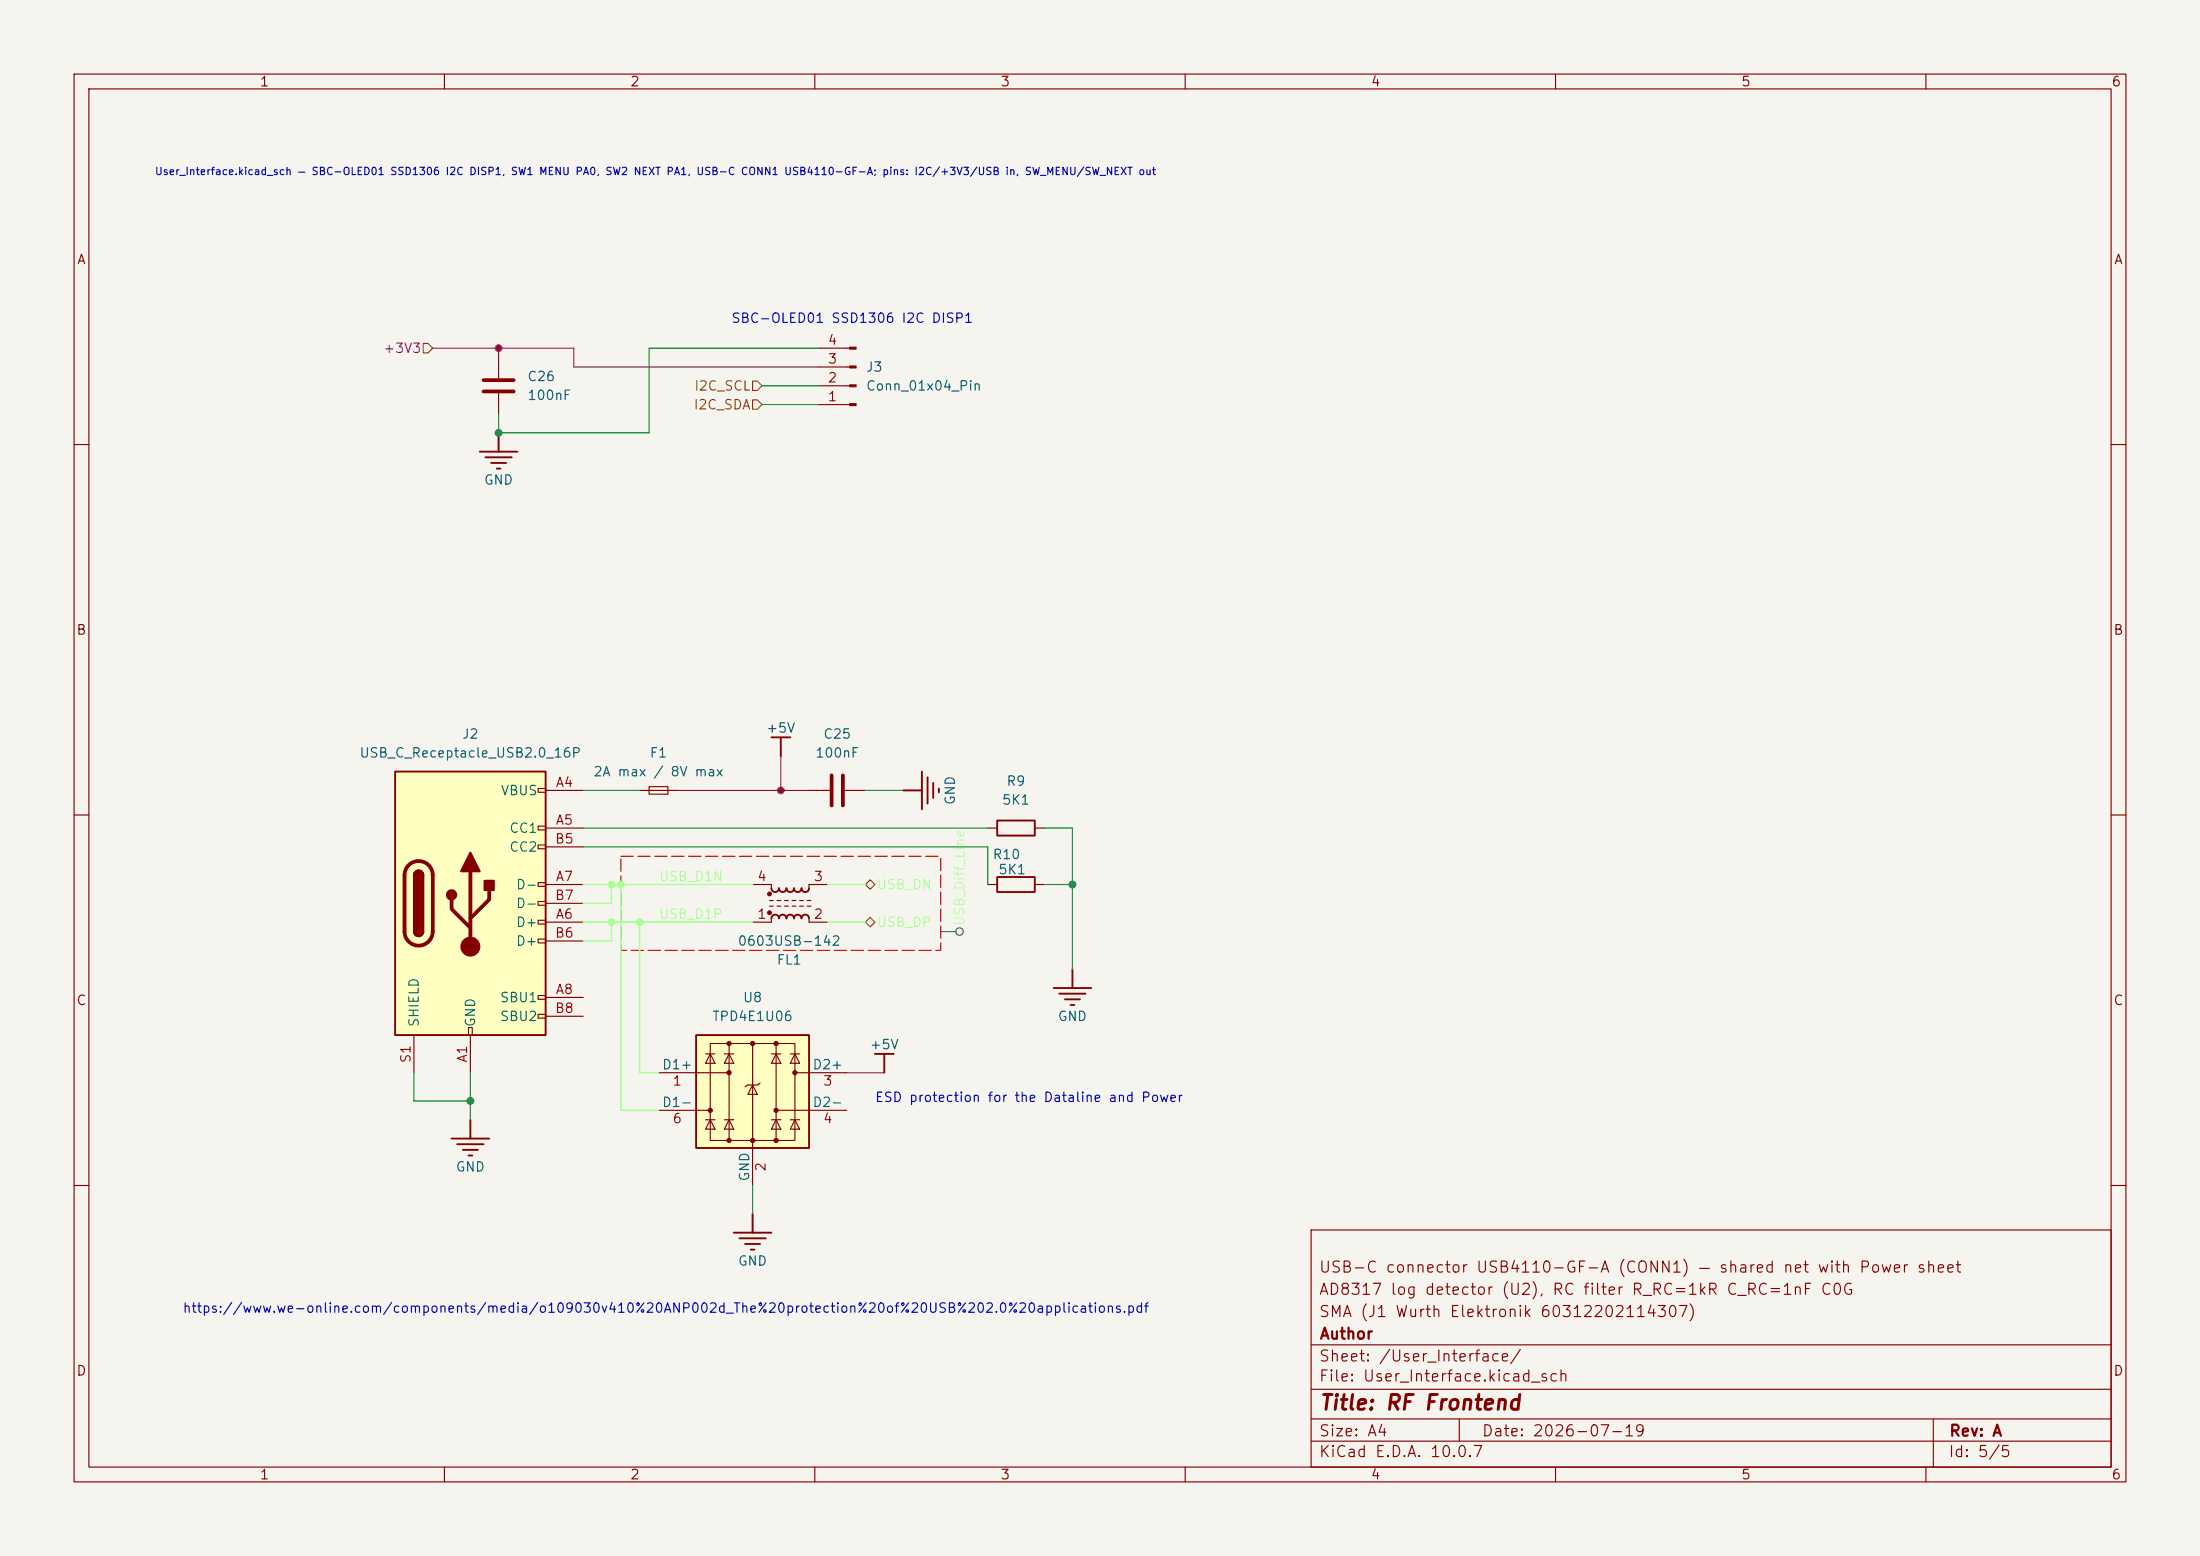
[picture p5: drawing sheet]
<svg xmlns="http://www.w3.org/2000/svg" width="297mm" height="210mm" viewBox="0 0 297 210" stroke-linecap="round" stroke-linejoin="round" font-family="sans-serif">
<path d="M0 0h297v210h-297z" fill="#f5f4ef" stroke="#f5f4ef" stroke-width=".14"/>
<g fill="none" stroke="#840000" stroke-width=".15">
<path d="M10 10h277v190h-277zM12 12h273v186h-273zM60 10v2M110 10v2M160 10v2M210 10v2M260 10v2M10 60h2M285 60h2M10 110h2M86.4 106.7h5M87.6 106.2h2.6v1h-2.6z"/>
<path d="M285 110h2M10 160h2M177 166h108v32h-108zM285 160h2M60 198v2M110 198v2M160 198v2M177 194.5h108M177 191.5h108M177 187.5h108M177 181.5h108M197 191.5v3"/>
<path d="M210 198v2M260 198v2M261 191.5v6.5"/>
</g>
<path d="M121.9 106.7h2.6M124.5 104.1v5.1M125.2 104.9v3.6M126 105.7v2M126.7 106.4v.5" fill="none" stroke="#840000" stroke-width=".25"/>
<path d="M94 139.7h15.2v15.2h-15.2z" fill="#ffffc2"/>
<g fill="none" stroke="#840000" stroke-width=".15">
<path d="M67.3 48.3v2.8M67.3 53.1v2.8M109.2 106.7h2.8M114 106.7h2.8M133.3 111.8h1.3M139.7 111.8h1.3M88.9 144.8h9.5M88.9 149.9h7M95.2 142.2h1.3M95.2 151.1h1.3M95.9 140.8h11.4v13.1h-11.4zM95.9 142.2l.6 1.3h-1.3z"/>
<path d="M95.9 151.1l.6 1.3h-1.3zM97.8 142.2h1.3M97.8 151.1h1.3M98.4 142.2l.7 1.3h-1.3zM98.4 151.1l.7 1.3h-1.3zM98.4 140.8v13.1M101.6 146.4l.6 1.3h-1.2zM101.6 140.8v19.2M102.6 146.2l-.4 .2h-1.2l-.4 .3M104.1 142.2h1.3M104.1 151.1h1.3M104.8 142.2l.6 1.3h-1.3z"/>
<path d="M104.8 151.1l.6 1.3h-1.3zM104.8 140.8v13.1M104.8 149.9h9.5M106.7 142.2h1.2M106.7 151.1h1.2M107.3 142.2l.6 1.3h-1.2zM107.3 151.1l.6 1.3h-1.2zM107.3 144.8h7"/>
</g>
<g fill="none" stroke="#840000" stroke-width=".25">
<path d="M104.1 99.5h2.6M105.4 99.5v2.6M134.6 110.7h5.1v2.1h-5.1zM94 139.7h15.2v15.2h-15.2zM61 153.7h5M61.7 154.4h3.6M62.5 155.2h2M63.2 156h.6M63.5 151.1v2.6M99.1 166.4h5M99.8 167.1h3.6M100.6 167.9h2"/>
<path d="M101.3 168.7h.6M101.6 163.8v2.6"/>
</g>
<g fill="#840000" stroke="#840000" stroke-width=".15">
<circle cx="95.9" cy="149.9" r=".28"/>
<circle cx="98.4" cy="140.8" r=".28"/>
<circle cx="98.4" cy="144.8" r=".28"/>
<circle cx="98.4" cy="153.9" r=".28"/>
<circle cx="101.6" cy="140.8" r=".28"/>
<circle cx="101.6" cy="153.9" r=".28"/>
<circle cx="104.8" cy="140.8" r=".28"/>
<circle cx="104.8" cy="149.9" r=".28"/>
<circle cx="104.8" cy="153.9" r=".28"/>
<circle cx="107.3" cy="144.8" r=".28"/>
</g>
<path d="M65.3 52.8h4M65.3 51.3h4M112.3 104.6v4.1M113.8 104.6v4.1" fill="none" stroke="#840000" stroke-width=".51"/>
<path d="M53.3 104.1h20.4v35.6h-20.4z" fill="#ffffc2"/>
<g fill="none" stroke="#840000" stroke-width=".15">
<path d="M110.5 54.6h4.2M110.5 52.1h4.2M110.5 49.5h4.2M110.5 47h4.2M72.6 106.4h1.1v.5h-1.1zM72.6 111.5h1.1v.5h-1.1zM72.6 114h1.1v.6h-1.1zM72.6 119.1h1.1v.5h-1.1zM73.7 106.7h5M73.7 111.8h5M73.7 119.4h5M73.7 114.3h5"/>
<path d="M101.6 119.4h2.5v.5M111.8 119.4h-2.6v.5M133.3 119.4h1.3M139.7 119.4h1.3M55.9 139.7v5.1M63.2 138.7h.6v1h-.6zM63.5 139.7v5.1M72.6 121.7h1.1v.5h-1.1zM72.6 124.2h1.1v.5h-1.1zM72.6 126.7h1.1v.6h-1.1zM72.6 134.4h1.1v.5h-1.1zM72.6 136.9h1.1v.5h-1.1z"/>
<path d="M73.7 124.5h5M73.7 134.6h5M73.7 127h5M73.7 121.9h5M73.7 137.2h5M103.9 122.3h.5M103.9 121.5h.5M104.1 124v.5h-2.5M104.9 122.3h.5M104.9 121.5h.5M105.9 122.3h.5M105.9 121.5h.5"/>
<path d="M106.9 122.3h.5M106.9 121.5h.5M107.9 122.3h.6M107.9 121.5h.6M109 122.3h.5M109 121.5h.5M109.2 124v.5h2.6"/>
</g>
<g fill="none" stroke="#840000" stroke-width=".25">
<path d="M67.3 58.4v2.6M64.8 61h5M65.5 61.7h3.6M66.3 62.5h2M67.1 63.2h.5M53.3 104.1h20.4v35.6h-20.4zM55.9 118.1a.64 .64 0 0 1 .6-.6 .64 .64 0 0 1 .6 .6M104.1 119.9a.51 .51 0 0 0 .5 .5 .51 .51 0 0 0 .6-.5 .51 .51 0 0 0 .5 .5 .51 .51 0 0 0 .5-.5 .51 .51 0 0 0 .5 .5 .51 .51 0 0 0 .5-.5 .51 .51 0 0 0 .5 .5 .51 .51 0 0 0 .5-.5 .51 .51 0 0 0 .5 .5 .51 .51 0 0 0 .5-.5M134.6 118.4h5.1v2h-5.1zM55.9 125.7a.64 .64 0 0 0 .6 .7 .64 .64 0 0 0 .6-.7M104.1 124a.51 .51 0 0 1 .5-.6 .51 .51 0 0 1 .6 .6 .51 .51 0 0 1 .5-.6 .51 .51 0 0 1 .5 .6 .51 .51 0 0 1 .5-.6 .51 .51 0 0 1 .5 .6 .51 .51 0 0 1 .5-.6 .51 .51 0 0 1 .5 .6 .51 .51 0 0 1 .5-.6 .51 .51 0 0 1 .5 .6M142.2 133.4h5.1"/>
<path d="M143 134.1h3.6M143.8 134.9h2M144.5 135.6h.5M144.8 130.8v2.6M118.1 142.2h2.5M119.4 142.2v2.6"/>
</g>
<path d="M55.2 116.8a1.9 1.9 0 0 1 2-.4 1.9 1.9 0 0 1 1.2 1.7v7.6a1.91 1.91 0 0 1-1.9 1.9 1.91 1.91 0 0 1-1.9-1.9v-7.6a1.9 1.9 0 0 1 .6-1.3zM63.5 117.6v10.2M61 121.4v1.3l2.5 2.5M66 120.1v1.3l-2.5 2.6" fill="none" stroke="#840000" stroke-width=".51"/>
<g fill="#840000" stroke="#840000" stroke-width=".25">
<path d="M55.9 118.1h1.2v7.6h-1.2z"/>
<path d="M56.1 117.7a.64 .64 0 0 1 .7-.2 .64 .64 0 0 1 .3 .6h-1.2z"/>
<path d="M55.9 125.7h1.2a.64 .64 0 0 1-.6 .7 .64 .64 0 0 1-.6-.7z"/>
<path d="M63.5 115.1l1.3 2.5h-2.6z"/>
<path d="M65.4 118.9h1.3v1.2h-1.3z"/>
<circle cx="61" cy="120.8" r=".63"/>
</g>
<g fill="#840000" stroke="#840000" stroke-width=".15">
<path d="M114.7 54.5h.9v.2h-.9z"/>
<path d="M114.7 51.9h.9v.3h-.9z"/>
<path d="M114.7 49.4h.9v.3h-.9z"/>
<path d="M114.7 46.9h.9v.2h-.9z"/>
<circle cx="63.5" cy="127.8" r="1.27"/>
<circle cx="103.9" cy="123.2" r=".25"/>
<circle cx="103.9" cy="120.6" r=".25"/>
</g>
<g fill="none" stroke="#484848" stroke-width=".15">
<path d="M127 125.7h2"/>
<circle cx="129.5" cy="125.7" r=".51"/>
</g>
<path d="M83.8 115.6h43.2v12.7h-43.2v-12.7" fill="none" stroke="#f00" stroke-width=".15" stroke-dasharray="1.7 .6"/>
<path d="M57.1 46.4h.7l.6 .6-.6 .6h-.7zM101.6 51.4h.6l.7 .7-.7 .6h-.6zM101.6 54h.6l.7 .6-.7 .6h-.6zM117.5 118.7l.6 .7-.6 .6-.7-.6zM116.8 124.5l.7-.7 .6 .7-.6 .6z" fill="none" stroke="#725600" stroke-width=".15"/>
<path d="M110.5 47h-22.9v11.4h-20.3v-2.5M116.8 106.7h5.1M141 119.4h3.8M141 111.8h3.8v19M55.9 144.8v3.8h7.6M63.5 144.8v6.3M101.6 160v3.8" fill="none" stroke="#008400" stroke-width=".15"/>
<path d="M78.7 119.4h22.9M82.5 119.4v2.5h-3.8M83.8 119.4v30.5h5.1M111.8 119.4h5M78.7 124.5h22.9M82.5 124.5v2.5h-3.8M86.4 124.5v20.3h2.5M111.8 124.5h5" fill="none" stroke="#a6ff96" stroke-width=".2"/>
<path d="M58.4 47h19.1v2.5h33M67.3 47v1.3M91.4 106.7h17.8M105.4 102.1v4.6M114.3 144.8h5.1" fill="none" stroke="#840084" stroke-width=".15"/>
<path d="M102.9 52.1h7.6M102.9 54.6h7.6M78.7 106.7h7.7M78.7 111.8h54.6M78.7 114.3h54.6v5.1" fill="none" stroke="#009600" stroke-width=".15"/>
<g fill="#a6ff96" stroke="#a6ff96" stroke-width=".14">
<circle cx="86.4" cy="124.5" r=".46"/>
<circle cx="82.5" cy="124.5" r=".46"/>
<circle cx="83.8" cy="119.4" r=".46"/>
<circle cx="82.5" cy="119.4" r=".46"/>
</g>
<g fill="#008400" stroke="#008400" stroke-width=".14">
<circle cx="63.5" cy="148.6" r=".46"/>
<circle cx="67.3" cy="58.4" r=".46"/>
<circle cx="144.8" cy="119.4" r=".46"/>
</g>
<g fill="#840084" stroke="#840084" stroke-width=".14">
<circle cx="105.4" cy="106.7" r=".46"/>
<circle cx="67.3" cy="47" r=".46"/>
</g>
<text font-size="2" fill="#840000" x="178" y="190.8">Title: RF Frontend</text>
<g font-size="1.5" fill="#840000">
<text x="178" y="172.1">USB-C connector USB4110-GF-A (CONN1) — shared net with Power sheet</text>
<text x="178" y="178.1">SMA (J1 Wurth Elektronik 60312202114307)</text>
<text x="178" y="175.1">AD8317 log detector (U2), RC filter R_RC=1kR C_RC=1nF C0G</text>
<text x="178" y="184.1">Sheet: /User_Interface/</text>
<text x="178" y="181.1">Author</text>
<text x="178" y="186.8">File: User_Interface.kicad_sch</text>
<text x="178" y="197">KiCad E.D.A. 10.0.7</text>
<text x="178" y="194.2">Size: A4</text>
<text x="200" y="194.2">Date: 2026-07-19</text>
<text x="263" y="197">Id: 5/5</text>
<text x="263" y="194.2">Rev: A</text>
</g>
<g font-size="1.3" fill="#840000">
<text x="35" y="12">1</text>
<text x="85" y="12">2</text>
<text x="135" y="12">3</text>
<text x="185" y="12">4</text>
<text x="235" y="12">5</text>
<text x="285" y="12">6</text>
<text x="10.3" y="36">A</text>
<text x="285.3" y="36">A</text>
<text x="10.2" y="86">B</text>
<text x="285.2" y="86">B</text>
<text x="10.2" y="136">C</text>
<text x="285.2" y="136">C</text>
<text x="10.2" y="186">D</text>
<text x="285.2" y="186">D</text>
<text x="35" y="200">1</text>
<text x="85" y="200">2</text>
<text x="135" y="200">3</text>
<text x="185" y="200">4</text>
<text x="235" y="200">5</text>
<text x="285" y="200">6</text>
</g>
<text font-size="1.3" fill="#840084" x="51.7" y="48">+3V3</text>
<g font-size="1.3" fill="#0000c2">
<text x="98.6" y="43.9">SBC-OLED01 SSD1306 I2C DISP1</text>
<text x="118" y="149">ESD protection for the Dataline and Power</text>
<text x="24.6" y="177.5">https://www.we-online.com/components/media/o109030v410%20ANP002d_The%20protection%20of%20USB%202.0%20applications.pdf</text>
</g>
<g font-size="1.3" fill="#a90000">
<text x="111.7" y="46.9">4</text>
<text x="111.7" y="51.9">2</text>
<text x="111.7" y="49.4">3</text>
<text x="111.7" y="54.5">1</text>
<text x="74.9" y="106.5">A4</text>
<text x="74.9" y="111.6">A5</text>
<text x="74.8" y="114.2">B5</text>
<text x="74.9" y="119.2">A7</text>
<text x="102.1" y="119.2">4</text>
<text x="109.8" y="119.2">3</text>
<text x="74.8" y="121.8">B7</text>
<text x="74.9" y="124.3">A6</text>
<text x="102.1" y="124.3">1</text>
<text x="109.8" y="124.3">2</text>
<text x="74.8" y="126.9">B6</text>
<text x="74.8" y="137">B8</text>
<text x="74.9" y="134.5">A8</text>
<text x="55.7" y="143.6" transform="rotate(-90 55.7 143.6)">S1</text>
<text x="63.4" y="143.5" transform="rotate(-90 63.4 143.5)">A1</text>
<text x="90.7" y="146.8">1</text>
<text x="111" y="146.8">3</text>
<text x="90.7" y="151.9">6</text>
<text x="111" y="151.9">4</text>
<text x="103.7" y="158.2" transform="rotate(-90 103.7 158.2)">2</text>
</g>
<g font-size="1.3" fill="#006464">
<text x="71.1" y="51.8">C26</text>
<text x="116.8" y="50.5">J3</text>
<text x="116.8" y="53">Conn_01x04_Pin</text>
<text x="71.1" y="54.3">100nF</text>
<text x="65.2" y="65.7">GND</text>
<text x="62.3" y="100">J2</text>
<text x="103.3" y="99.2">+5V</text>
<text x="111.1" y="100">C25</text>
<text x="48.4" y="102.6">USB_C_Receptacle_USB2.0_16P</text>
<text x="67.5" y="107.6">VBUS</text>
<text x="80" y="105.1">2A max / 8V max</text>
<text x="87.6" y="102.6">F1</text>
<text x="110" y="102.6">100nF</text>
<text x="135.8" y="106.4">R9</text>
<text x="68.7" y="112.7">CC1</text>
<text x="129.2" y="108.7" transform="rotate(-90 129.2 108.7)">GND</text>
<text x="135.2" y="108.9">5K1</text>
<text x="68.7" y="115.3">CC2</text>
<text x="133.9" y="116.3">R10</text>
<text x="134.7" y="118.3">5K1</text>
<text x="69.6" y="125.4">D+</text>
<text x="69.6" y="120.3">D-</text>
<text x="69.6" y="122.9">D-</text>
<text x="69.6" y="128">D+</text>
<text x="99.5" y="128">0603USB-142</text>
<text x="104.8" y="130.5">FL1</text>
<text x="67.4" y="135.6">SBU1</text>
<text x="100.2" y="135.6">U8</text>
<text x="56.8" y="138.7" transform="rotate(-90 56.8 138.7)">SHIELD</text>
<text x="64.5" y="138.7" transform="rotate(-90 64.5 138.7)">GND</text>
<text x="67.4" y="138.1">SBU2</text>
<text x="96.1" y="138.1">TPD4E1U06</text>
<text x="117.3" y="141.9">+5V</text>
<text x="142.7" y="138.1">GND</text>
<text x="89.3" y="144.6">D1+</text>
<text x="89.3" y="149.7">D1-</text>
<text x="109.6" y="144.6">D2+</text>
<text x="109.6" y="149.7">D2-</text>
<text x="61.4" y="158.4">GND</text>
<text x="101.5" y="159.5" transform="rotate(-90 101.5 159.5)">GND</text>
<text x="99.5" y="171.1">GND</text>
</g>
<g font-size="1.3" fill="#725600">
<text x="93.6" y="53">I2C_SCL</text>
<text x="93.6" y="55.6">I2C_SDA</text>
</g>
<g font-size="1.3" fill="#a6ff96">
<text x="88.9" y="119.3">USB_D1N</text>
<text x="88.9" y="124.3">USB_D1P</text>
<text x="118.3" y="120.3">USB_DN</text>
<text x="118.3" y="125.4">USB_DP</text>
</g>
<text font-size="1.3" fill="#cdff8b" x="130.5" y="125.1" transform="rotate(-90 130.5 125.1)">USB_Diff_Line</text>
<text font-size="1" fill="#0000c2" x="20.8" y="23.9">User_Interface.kicad_sch — SBC-OLED01 SSD1306 I2C DISP1, SW1 MENU PA0, SW2 NEXT PA1, USB-C CONN1 USB4110-GF-A; pins: I2C/+3V3/USB in, SW_MENU/SW_NEXT out</text>
</svg>
